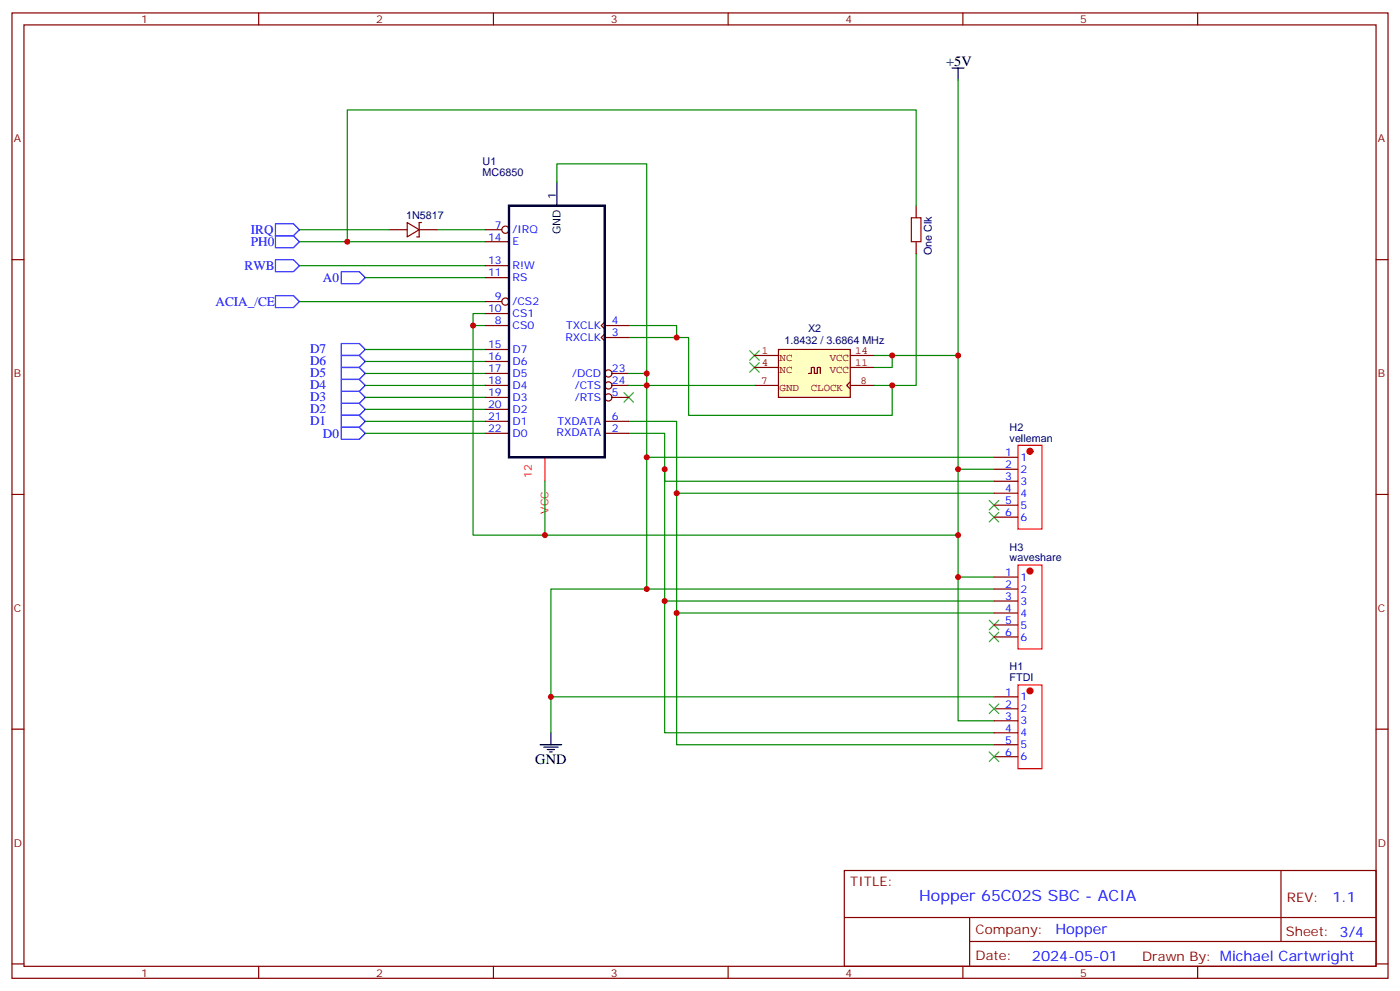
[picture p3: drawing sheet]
<svg xmlns="http://www.w3.org/2000/svg" width="412mm" height="292mm" viewBox="0 0 412 292" stroke-linecap="round" stroke-linejoin="round" font-family="sans-serif">
<g fill="none" stroke="#870000" stroke-width=".35">
<path d="M3.5 3.8h405.4v284.3h-405.4zM7.1 7.3h398.2v277.3h-398.2zM76.2 3.8v3.5M145.3 3.8v3.5M214.5 3.8v3.5M283.6 3.8v3.5M352.8 3.8v3.5M3.5 76.5h3.6M114.7 67.7h5.2M119.9 65.5l3.6 2.2-3.6 2.1zM123.5 67.7h5.3M124.2 65.5h-.7v4.3h-.7"/>
<path d="M405.3 76.5h3.6M292.8 138.2h7.1M292.8 134.7h7.1M3.5 145.6h3.6M292.8 152.3h7.1M292.8 148.8h7.1M292.8 145.3h7.1M292.8 141.7h7.1M405.3 145.6h3.6M292.8 177h7.1M292.8 173.5h7.1M292.8 170h7.1"/>
<path d="M292.8 187.6h7.1M292.8 184.1h7.1M292.8 180.6h7.1M3.5 214.8h3.6M405.3 214.8h3.6M248.7 256.4h156.6v28.2h-156.6zM377.3 256.4v20.9M248.7 270.2h156.5M285.6 277.3h119.6M285.6 270.2v14.2M3.5 283.9h3.6M76.2 284.6v3.5"/>
<path d="M145.3 284.6v3.5M214.5 284.6v3.5M283.6 284.6v3.5M352.8 284.6v3.5M405.3 283.9h3.6"/>
</g>
<path d="M81.1 69.4h5.3l1.8 1.8-1.8 1.8h-5.3zM81.1 76.5h5.3l1.8 1.7-1.8 1.8h-5.3zM81.1 87.1h5.3l1.8 1.7-1.8 1.8h-5.3zM100.5 80h5.3l1.8 1.8-1.8 1.7h-5.3zM100.5 101.2h5.3l1.8 1.7-1.8 1.8h-5.3zM100.5 104.7h5.3l1.8 1.8-1.8 1.7h-5.3zM100.5 108.2h5.3l1.8 1.8-1.8 1.8h-5.3zM100.5 111.8h5.3l1.8 1.7-1.8 1.8h-5.3zM100.5 115.3h5.3l1.8 1.8-1.8 1.7h-5.3zM100.5 118.8h5.3l1.8 1.8-1.8 1.7h-5.3zM100.5 122.3h5.3l1.8 1.8-1.8 1.8h-5.3zM100.5 125.9h5.3l1.8 1.7-1.8 1.8h-5.3z" fill="none" stroke="#00f" stroke-width=".35"/>
<g fill="none" stroke="#3c3" stroke-width=".35">
<path d="M183.8 115.6l2.8 2.9M186.6 115.6l-2.8 2.9M220.8 103.3l2.9 2.8M220.8 106.8l2.9 2.8M223.7 103.3l-2.9 2.8M223.7 106.8l-2.9 2.8M291.4 150.9l2.8 2.8M291.4 147.4l2.8 2.8M294.2 150.9l-2.8 2.8M294.2 147.4l-2.8 2.8M291.4 186.2l2.8 2.8M291.4 182.7l2.8 2.8"/>
<path d="M294.2 186.2l-2.8 2.8M294.2 182.7l-2.8 2.8"/>
</g>
<path d="M269.9 74.7v38.8h-7.1v8.8h-60v-22.9h-17.6M142.9 92.4h-3.6v65.2h21.2M185.2 95.9h14.1v3.5M185.2 124.1h14.1v21.2h93.5M185.2 127.6h10.6v14.1h97M195.8 138.2v38.8h97M199.3 145.3v35.3h93.5" fill="none" stroke="#008700" stroke-width=".35"/>
<path d="M299.9 131.2h7v24.7h-7zM299.9 166.4h7v24.7h-7z" fill="none" stroke="#f00" stroke-width=".35"/>
<g fill="#f00" stroke="#f00" stroke-width=".35">
<circle cx="303.4" cy="168.2" r=".88"/>
<circle cx="303.4" cy="132.9" r=".88"/>
</g>
<path d="M229.3 102.9h21.2v14.2h-21.2z" fill="#ffffc2" stroke="#850000" stroke-width=".35"/>
<path d="M222.2 104.7h7.1M222.2 113.5h7.1M222.2 108.2h7.1M238.1 110h.9v-1.8h.9v1.8h.9v-1.8h.9v1.8M250.5 112.5l-1.1 1 1.1 1.1M250.5 104.7h7M250.5 113.5h7M250.5 108.2h7" fill="none" stroke="#850000" stroke-width=".35"/>
<g fill="none" stroke="#870000" stroke-width=".35">
<path d="M142.9 67.7h4.9M142.9 78.2h7M142.9 71.2h7M269.9 60.6v3.5M269.9 71.2v3.5M142.9 95.9h7M142.9 88.8h4.9M142.9 92.4h7M142.9 81.8h7M178.2 98.4l-1.1 1 1.1 1.1M178.2 94.8l-1.1 1.1 1.1 1M178.2 99.4h7"/>
<path d="M178.2 95.9h7M142.9 117.1h7M142.9 102.9h7M142.9 106.5h7M142.9 110h7M142.9 113.5h7M180.3 117.1h4.9M180.3 110h4.9M180.3 113.5h4.9M142.9 127.6h7M142.9 124.1h7M142.9 120.6h7"/>
<path d="M178.2 127.6h7M178.2 124.1h7M292.8 219.4h7.1M292.8 215.8h7.1M292.8 212.3h7.1M292.8 208.8h7.1M292.8 205.2h7.1M292.8 222.9h7.1"/>
<circle cx="148.9" cy="67.7" r="1.06"/>
<circle cx="148.9" cy="88.8" r="1.06"/>
<circle cx="179.2" cy="113.5" r="1.06"/>
<circle cx="179.2" cy="117.1" r="1.06"/>
<circle cx="179.2" cy="110" r="1.06"/>
</g>
<path d="M280.5 20h3.5M282.2 20v3.6M164 53.6v7M159.1 219.4h6.4M162.3 215.8v3.6M160.2 220.1h4.2M161.2 220.8h2.1M161.9 221.5h.7" fill="none" stroke="#000" stroke-width=".35"/>
<path d="M160.5 134.7v7M299.9 201.7h7v24.7h-7z" fill="none" stroke="#f00" stroke-width=".35"/>
<path d="M149.9 60.6h28.3v74.1h-28.3z" fill="none" stroke="#000" stroke-width=".71"/>
<path d="M81.1 65.9h5.3l1.8 1.8-1.8 1.7h-5.3z" fill="none" stroke="#00f" stroke-width=".35"/>
<g fill="none" stroke="#008700" stroke-width=".35">
<path d="M282.2 23.6v114.6h10.6M164 53.6v-5.3h26.5v61.7M88.2 67.7h26.5M88.2 71.2h54.7M88.2 78.2h54.7M128.8 67.7h14.1M269.9 60.6v-28.2h-167.6v38.8M88.2 88.8h54.7M107.6 81.8h35.3M139.3 95.9h3.6M107.6 117.1h35.3M107.6 113.5h35.3"/>
<path d="M107.6 110h35.3M107.6 106.5h35.3M107.6 102.9h35.3M185.2 113.5h5.3v21.2M185.2 110h5.3v3.5h31.7M257.5 104.7h5.3v3.5h-5.3M257.5 113.5h5.3M262.8 104.7h19.4M107.6 127.6h35.3M107.6 124.1h35.3M107.6 120.6h35.3M282.2 138.2v31.8h10.6"/>
<path d="M292.8 134.7h-102.3v38.8M160.5 141.7v15.9h121.7M195.8 177v38.8h97M282.2 170v42.3h10.6M292.8 173.5h-130.5v42.3M199.3 180.6v38.8h93.5M162.3 205.2h130.5"/>
</g>
<path d="M268.5 64.1h2.8v7.1h-2.8z" fill="none" stroke="#a10000" stroke-width=".35"/>
<circle cx="303.4" cy="203.5" r=".88" fill="#f00" stroke="#f00" stroke-width=".35"/>
<path d="M291.4 207.4l2.8 2.8M294.2 207.4l-2.8 2.8M291.4 221.5l2.8 2.8M294.2 221.5l-2.8 2.8" fill="none" stroke="#3c3" stroke-width=".35"/>
<g fill="#c00">
<circle cx="199.3" cy="145.3" r=".88"/>
<circle cx="195.8" cy="138.2" r=".88"/>
<circle cx="199.3" cy="99.4" r=".88"/>
<circle cx="190.5" cy="113.5" r=".88"/>
<circle cx="282.2" cy="138.2" r=".88"/>
<circle cx="190.5" cy="134.7" r=".88"/>
<circle cx="190.5" cy="173.5" r=".88"/>
<circle cx="282.2" cy="157.6" r=".88"/>
<circle cx="282.2" cy="104.7" r=".88"/>
<circle cx="262.8" cy="104.7" r=".88"/>
<circle cx="190.5" cy="110" r=".88"/>
<circle cx="262.8" cy="113.5" r=".88"/>
<circle cx="102.3" cy="71.2" r=".88"/>
<circle cx="162.3" cy="205.2" r=".88"/>
<circle cx="282.2" cy="170" r=".88"/>
<circle cx="195.8" cy="177" r=".88"/>
<circle cx="199.3" cy="180.6" r=".88"/>
<circle cx="160.5" cy="157.6" r=".88"/>
<circle cx="139.3" cy="95.9" r=".88"/>
</g>
<text font-size="4.6" fill="#00f" x="270.8" y="265.4">Hopper 65C02S SBC - ACIA</text>
<g font-size="4.2">
<text x="278.7" y="19.3">+5V</text>
<text x="157.7" y="225">GND</text>
</g>
<g font-size="4.2" fill="#00f">
<text x="392.5" y="265.7">1.1</text>
<text x="310.9" y="275.2">Hopper</text>
<text x="304" y="283">2024-05-01</text>
</g>
<g font-size="3.9" fill="#00f">
<text x="73.9" y="68.9">IRQ</text>
<text x="73.9" y="72.5">PH0</text>
<text x="72.1" y="79.5">RWB</text>
<text x="95.1" y="83">A0</text>
<text x="63.5" y="90.1">ACIA_/CE</text>
<text x="91.3" y="103.9">D7</text>
<text x="91.3" y="107.4">D6</text>
<text x="91.3" y="111">D5</text>
<text x="91.3" y="114.5">D4</text>
<text x="91.3" y="118">D3</text>
<text x="91.3" y="121.5">D2</text>
<text x="91.3" y="125.1">D1</text>
<text x="95.1" y="128.9">D0</text>
</g>
<g font-size="3.9" fill="#800">
<text x="250.5" y="261">TITLE:</text>
<text x="379.1" y="265.7">REV:</text>
<text x="287.4" y="275.2">Company:</text>
<text x="378.7" y="275.8">Sheet: 3/4</text>
<text x="287.4" y="282.9">Date:</text>
<text x="336.4" y="282.9">Drawn By: Michael Cartwright</text>
</g>
<g font-size="3.2" fill="#800">
<text x="41.6" y="6.8">1</text>
<text x="110.8" y="6.8">2</text>
<text x="179.9" y="6.8">3</text>
<text x="249.1" y="6.8">4</text>
<text x="318.2" y="6.8">5</text>
<text x="4.1" y="41.9">A</text>
<text x="405.9" y="41.9">A</text>
<text x="4.1" y="111.1">B</text>
<text x="405.9" y="111.1">B</text>
<text x="4.1" y="180.2">C</text>
<text x="405.9" y="180.2">C</text>
<text x="4.1" y="249.3">D</text>
<text x="405.9" y="249.3">D</text>
<text x="41.6" y="287.6">1</text>
<text x="110.8" y="287.6">2</text>
<text x="179.9" y="287.6">3</text>
<text x="249.1" y="287.6">4</text>
<text x="318.2" y="287.6">5</text>
</g>
<g font-size="3.2" fill="#000080">
<text x="142.2" y="51.8">MC6850</text>
<text x="142.2" y="48.6">U1</text>
<text x="119.6" y="64.5">1N5817</text>
<text x="274.5" y="75.1" transform="rotate(-90 274.5 75.1)">One Clk</text>
<text x="231.1" y="101.2">1.8432 / 3.6864 MHz</text>
<text x="238.1" y="97.6">X2</text>
<text x="297.4" y="130.1">velleman</text>
<text x="297.4" y="126.9">H2</text>
<text x="297.4" y="165.4">waveshare</text>
<text x="297.4" y="162.2">H3</text>
<text x="297.4" y="197.5">H1</text>
<text x="297.4" y="200.7">FTDI</text>
</g>
<g font-size="3.2">
<text x="163.7" y="58.5" transform="rotate(-90 163.7 58.5)">1</text>
<text x="165.1" y="68.9" transform="rotate(-90 165.1 68.9)">GND</text>
</g>
<g font-size="3.2" fill="#00f">
<text x="143.8" y="70.8">14</text>
<text x="145.8" y="67.3">7</text>
<text x="151" y="68.7">/IRQ</text>
<text x="143.8" y="77.9">13</text>
<text x="151" y="72.2">E</text>
<text x="143.8" y="81.4">11</text>
<text x="151" y="82.8">RS</text>
<text x="151" y="79.3">R!W</text>
<text x="145.8" y="88.5">9</text>
<text x="151" y="89.9">/CS2</text>
<text x="143.8" y="92">10</text>
<text x="145.8" y="95.5">8</text>
<text x="151" y="93.4">CS1</text>
<text x="180.3" y="95.5">4</text>
<text x="151" y="96.9">CS0</text>
<text x="166.5" y="100.5">RXCLK</text>
<text x="166.8" y="96.9">TXCLK</text>
<text x="180.3" y="99.1">3</text>
<text x="143.8" y="102.6">15</text>
<text x="143.8" y="106.1">16</text>
<text x="151" y="104">D7</text>
<text x="151" y="107.5">D6</text>
<text x="143.8" y="109.6">17</text>
<text x="143.8" y="113.2">18</text>
<text x="151" y="111.1">D5</text>
<text x="168.5" y="111.1">/DCD</text>
<text x="180.3" y="109.6">23</text>
<text x="180.3" y="113.2">24</text>
<text x="143.8" y="116.7">19</text>
<text x="151" y="114.6">D4</text>
<text x="151" y="118.1">D3</text>
<text x="169.3" y="114.6">/CTS</text>
<text x="169.3" y="118.1">/RTS</text>
<text x="180.3" y="116.7">5</text>
<text x="143.8" y="120.2">20</text>
<text x="143.8" y="123.8">21</text>
<text x="151" y="121.6">D2</text>
<text x="151" y="125.2">D1</text>
<text x="164.2" y="125.2">TXDATA</text>
<text x="180.3" y="123.8">6</text>
<text x="143.8" y="127.3">22</text>
<text x="151" y="128.7">D0</text>
<text x="164" y="128.3">RXDATA</text>
<text x="180.3" y="127.3">2</text>
<text x="296.1" y="137.9">2</text>
<text x="296.1" y="134.3">1</text>
<text x="300.6" y="135.7">1</text>
<text x="296.1" y="141.4">3</text>
<text x="300.6" y="142.8">3</text>
<text x="300.6" y="139.3">2</text>
<text x="296.1" y="148.4">5</text>
<text x="296.1" y="144.9">4</text>
<text x="300.6" y="149.9">5</text>
<text x="300.6" y="146.3">4</text>
<text x="296.1" y="152">6</text>
<text x="300.6" y="153.4">6</text>
<text x="296.1" y="173.1">2</text>
<text x="296.1" y="169.6">1</text>
<text x="300.6" y="171">1</text>
<text x="296.1" y="176.7">3</text>
<text x="300.6" y="178.1">3</text>
<text x="300.6" y="174.6">2</text>
<text x="296.1" y="183.7">5</text>
<text x="296.1" y="180.2">4</text>
<text x="300.6" y="185.1">5</text>
<text x="300.6" y="181.6">4</text>
<text x="296.1" y="187.3">6</text>
<text x="300.6" y="188.7">6</text>
<text x="296.1" y="208.4">2</text>
<text x="296.1" y="204.9">1</text>
<text x="300.6" y="209.8">2</text>
<text x="300.6" y="206.3">1</text>
<text x="296.1" y="215.5">4</text>
<text x="296.1" y="211.9">3</text>
<text x="300.6" y="213.4">3</text>
<text x="296.1" y="219">5</text>
<text x="300.6" y="220.4">5</text>
<text x="300.6" y="216.9">4</text>
<text x="296.1" y="222.5">6</text>
<text x="300.6" y="223.9">6</text>
</g>
<g font-size="3.2" fill="#840000">
<text x="224.4" y="104.4">1</text>
<text x="224.4" y="107.9">4</text>
<text x="229.7" y="106.2">NC</text>
<text x="244.4" y="106.2">VCC</text>
<text x="251.9" y="104.4">14</text>
<text x="251.9" y="107.9">11</text>
<text x="224.2" y="113.2">7</text>
<text x="229.7" y="109.7">NC</text>
<text x="244.4" y="109.7">VCC</text>
<text x="253.5" y="113.2">8</text>
<text x="229.7" y="115">GND</text>
<text x="238.8" y="115">CLOCK</text>
</g>
<g font-size="3.2" fill="#f00">
<text x="156.6" y="140.8" transform="rotate(-90 156.6 140.8)">12</text>
<text x="161.6" y="151.3" transform="rotate(-90 161.6 151.3)">VCC</text>
</g>
</svg>
